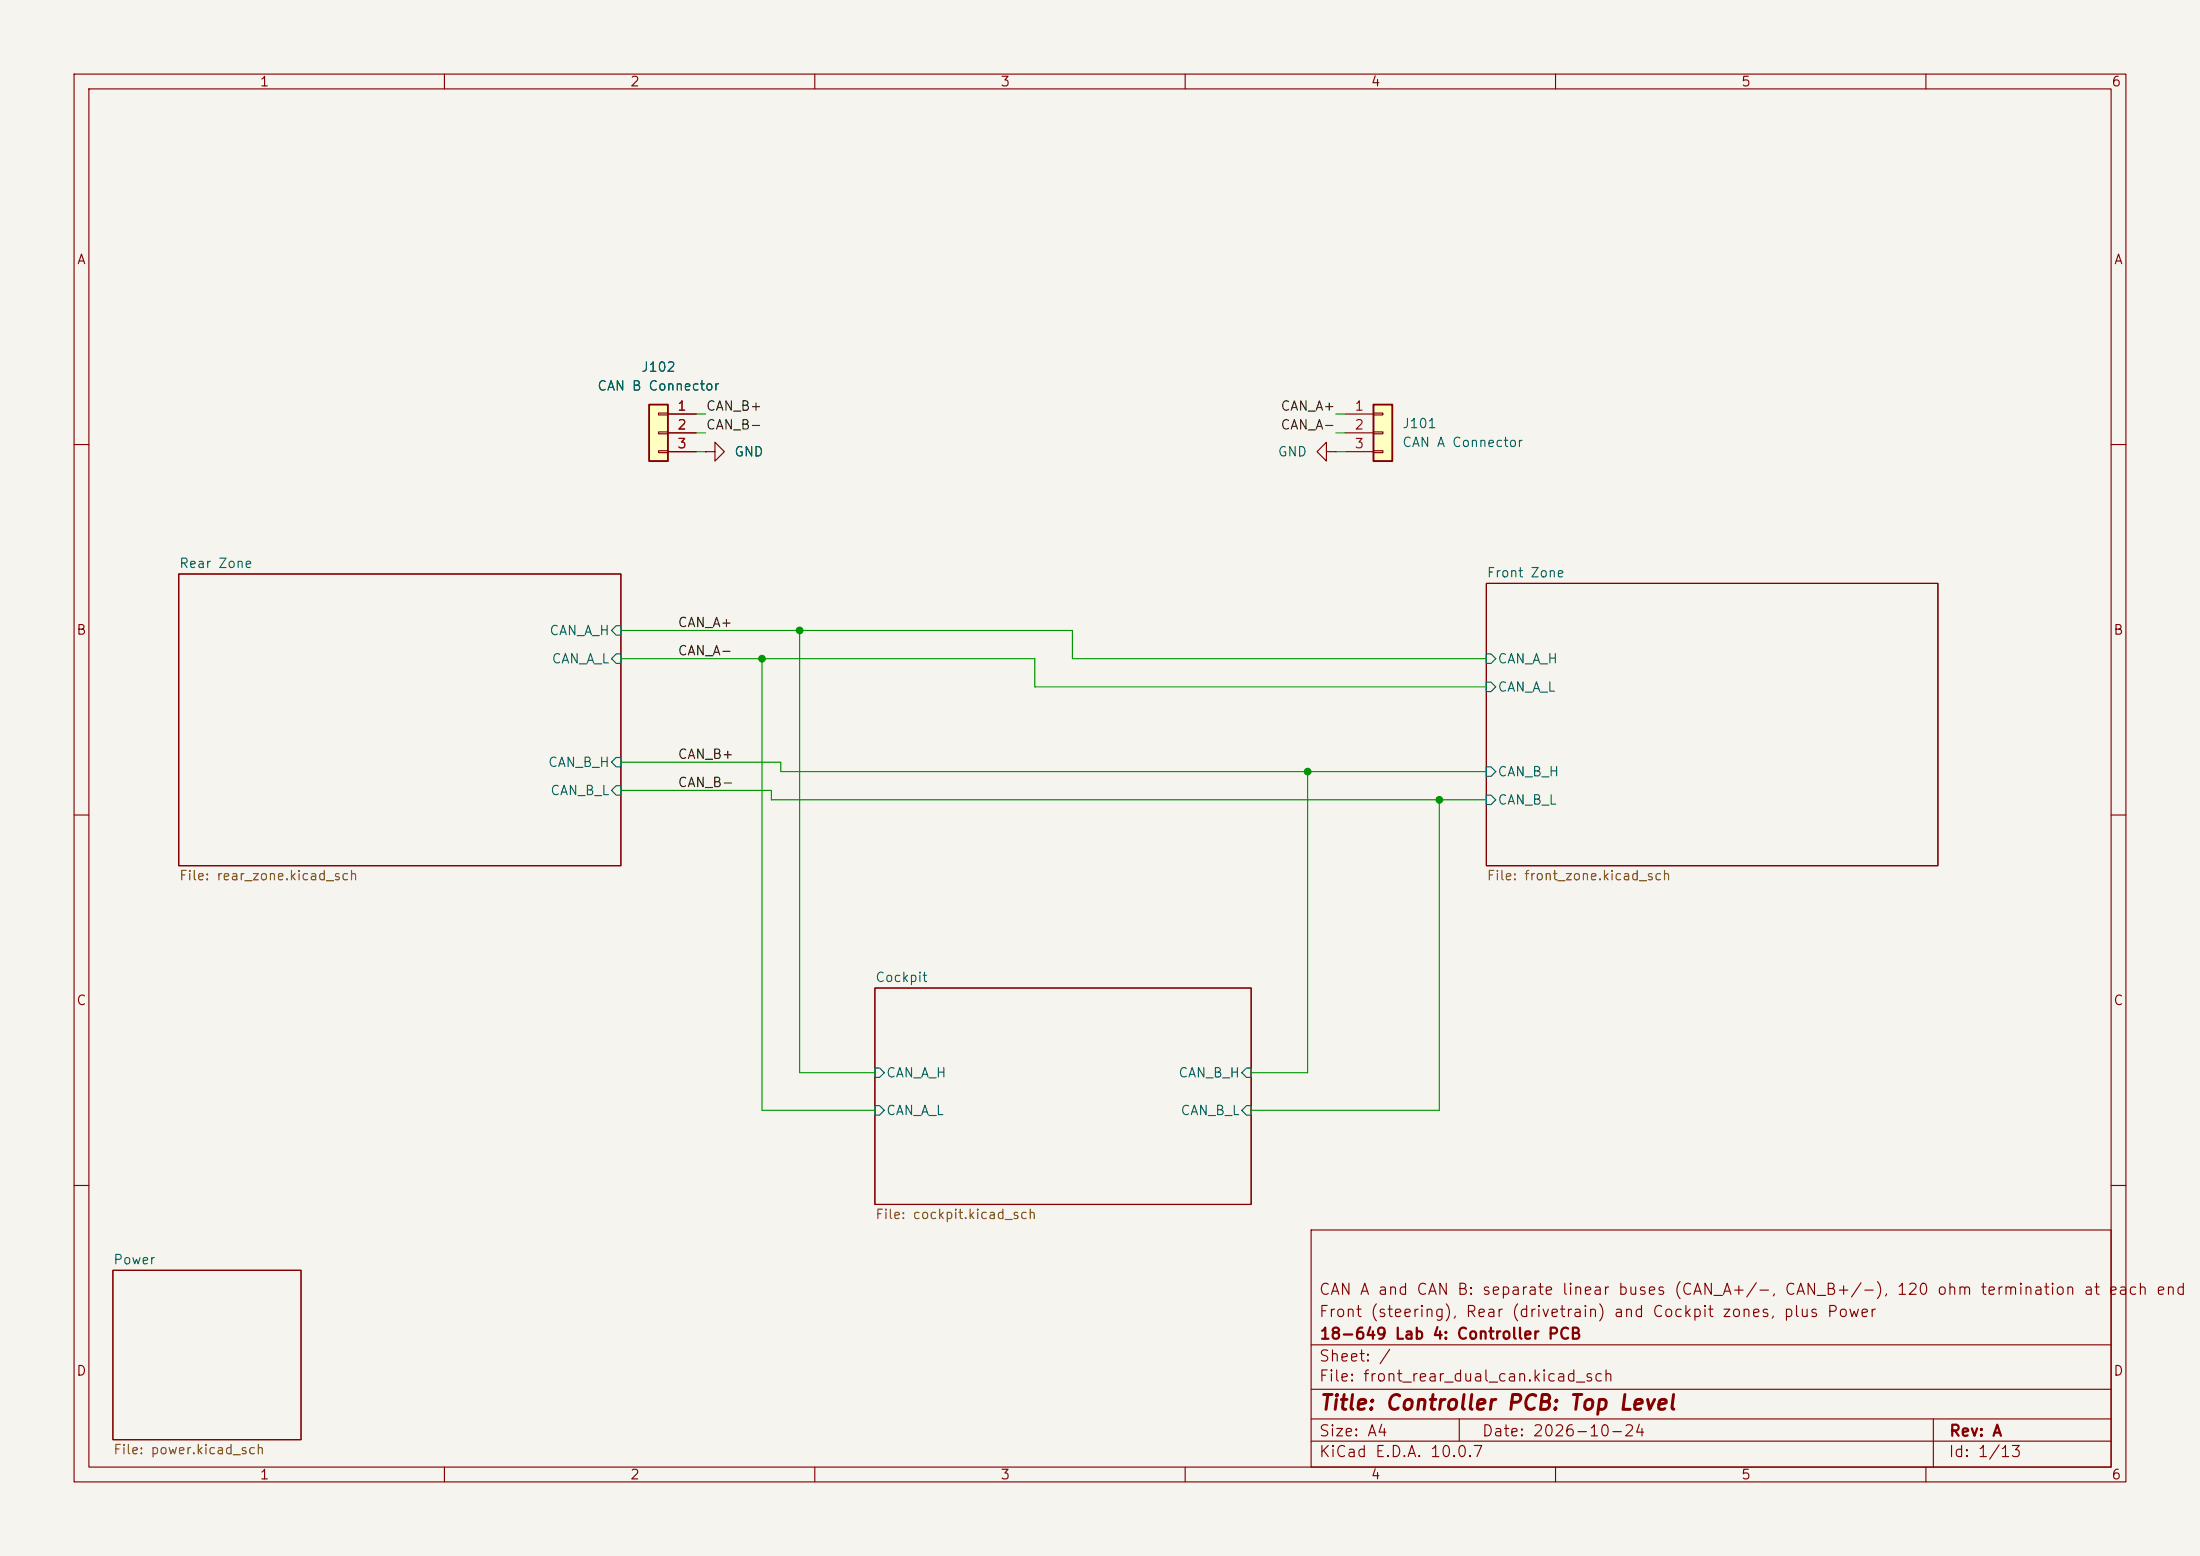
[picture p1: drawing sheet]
(kicad_sch
 (version 20260306)
 (generator "eeschema")
 (generator_version "10.0")
 (paper "A4")
 (title_block
  (title "Controller PCB: Top Level")
  (date "2026-10-24")
  (rev "A")
  (company "18-649 Lab 4: Controller PCB")
  (comment 1 "Front (steering), Rear (drivetrain) and Cockpit zones, plus Power")
  (comment 2 "CAN A and CAN B: separate linear buses (CAN_A+/-, CAN_B+/-), 120 ohm termination at each end"))
 (lib_symbols
  (symbol "Connector_Generic:Conn_01x03"
   (pin_names
    (offset 1.016) (hide yes)) (exclude_from_sim no) (in_bom yes) (on_board yes)
   (in_pos_files yes)
   (duplicate_pin_numbers_are_jumpers no)
   (property "Reference" "J" (at 0 5.08 0) (show_name no) (do_not_autoplace no) (effects (font (size 1.27 1.27))))
   (property "Value" "Conn_01x03" (at 0 -5.08 0) (show_name no) (do_not_autoplace no) (effects (font (size 1.27 1.27))))
   (property "Footprint" "" (at 0 0 0) (show_name no) (do_not_autoplace no) (hide yes) (effects (font (size 1.27 1.27))))
   (property "Datasheet" "" (at 0 0 0) (show_name no) (do_not_autoplace no) (hide yes) (effects (font (size 1.27 1.27))))
   (property "Description" "Generic connector, single row, 01x03, script generated (kicad-library-utils/schlib/autogen/connector/)" (at 0 0 0) (show_name no) (do_not_autoplace no) (hide yes) (effects (font (size 1.27 1.27))))
   (symbol "Conn_01x03_1_1"
    (rectangle (start -1.27 3.81) (end 1.27 -3.81) (stroke (width 0.254) (type default)) (fill (type background)))
    (rectangle (start -1.27 2.667) (end 0 2.413) (stroke (width 0.1524) (type default)) (fill (type none)))
    (rectangle (start -1.27 0.127) (end 0 -0.127) (stroke (width 0.1524) (type default)) (fill (type none)))
    (rectangle (start -1.27 -2.413) (end 0 -2.667) (stroke (width 0.1524) (type default)) (fill (type none)))
    (pin passive line (at -5.08 2.54 0) (length 3.81) (name "Pin_1" (effects (font (size 1.27 1.27)))) (number "1" (effects (font (size 1.27 1.27)))))
    (pin passive line (at -5.08 0 0) (length 3.81) (name "Pin_2" (effects (font (size 1.27 1.27)))) (number "2" (effects (font (size 1.27 1.27)))))
    (pin passive line (at -5.08 -2.54 0) (length 3.81) (name "Pin_3" (effects (font (size 1.27 1.27)))) (number "3" (effects (font (size 1.27 1.27))))))
   (embedded_fonts no))
  (symbol "power:GND"
   (power global)
   (pin_numbers (hide yes))
   (pin_names
    (offset 0) (hide yes)) (exclude_from_sim no) (in_bom yes) (on_board yes)
   (in_pos_files yes)
   (duplicate_pin_numbers_are_jumpers no)
   (property "Reference" "#PWR" (at 0 -6.35 0) (show_name no) (do_not_autoplace no) (hide yes) (effects (font (size 1.27 1.27))))
   (property "Value" "GND" (at 0 -3.81 0) (show_name no) (do_not_autoplace no) (effects (font (size 1.27 1.27))))
   (property "Footprint" "" (at 0 0 0) (show_name no) (do_not_autoplace no) (hide yes) (effects (font (size 1.27 1.27))))
   (property "Datasheet" "" (at 0 0 0) (show_name no) (do_not_autoplace no) (hide yes) (effects (font (size 1.27 1.27))))
   (property "Description" "Power symbol creates a global label with name \"GND\" , ground" (at 0 0 0) (show_name no) (do_not_autoplace no) (hide yes) (effects (font (size 1.27 1.27))))
   (symbol "GND_0_1"
    (polyline (pts (xy 0 0) (xy 0 -1.27) (xy 1.27 -1.27) (xy 0 -2.54) (xy -1.27 -1.27) (xy 0 -1.27)) (stroke (width 0) (type default)) (fill (type none))))
   (symbol "GND_1_1"
    (pin power_in line (at 0 0 270) (length 0) (name "" (effects (font (size 1.27 1.27)))) (number "1" (effects (font (size 1.27 1.27))))))
   (embedded_fonts no)))
 (junction
  (at 107.95 85.09)
  (diameter 0)
  (color 0 0 0 0))
 (junction
  (at 176.53 104.14)
  (diameter 0)
  (color 0 0 0 0))
 (junction
  (at 102.87 88.9)
  (diameter 0)
  (color 0 0 0 0))
 (junction
  (at 194.31 107.95)
  (diameter 0)
  (color 0 0 0 0))
 (wire
  (pts (xy 194.31 149.86) (xy 194.31 107.95))
  (stroke (width 0) (type default)))
 (wire
  (pts (xy 180.34 60.96) (xy 181.61 60.96))
  (stroke (width 0) (type default)))
 (wire
  (pts (xy 83.82 85.09) (xy 107.95 85.09))
  (stroke (width 0) (type default)))
 (wire
  (pts (xy 95.25 55.88) (xy 93.98 55.88))
  (stroke (width 0) (type default)))
 (wire
  (pts (xy 139.7 92.71) (xy 139.7 88.9))
  (stroke (width 0) (type default)))
 (wire
  (pts (xy 102.87 88.9) (xy 139.7 88.9))
  (stroke (width 0) (type default)))
 (wire
  (pts (xy 176.53 144.78) (xy 168.91 144.78))
  (stroke (width 0) (type default)))
 (wire
  (pts (xy 102.87 149.86) (xy 118.11 149.86))
  (stroke (width 0) (type default)))
 (wire
  (pts (xy 168.91 149.86) (xy 194.31 149.86))
  (stroke (width 0) (type default)))
 (wire
  (pts (xy 200.66 88.9) (xy 144.78 88.9))
  (stroke (width 0) (type default)))
 (wire
  (pts (xy 176.53 104.14) (xy 105.41 104.14))
  (stroke (width 0) (type default)))
 (wire
  (pts (xy 83.82 106.68) (xy 104.14 106.68))
  (stroke (width 0) (type default)))
 (wire
  (pts (xy 200.66 104.14) (xy 176.53 104.14))
  (stroke (width 0) (type default)))
 (wire
  (pts (xy 194.31 107.95) (xy 200.66 107.95))
  (stroke (width 0) (type default)))
 (wire
  (pts (xy 83.82 102.87) (xy 105.41 102.87))
  (stroke (width 0) (type default)))
 (wire
  (pts (xy 107.95 85.09) (xy 144.78 85.09))
  (stroke (width 0) (type default)))
 (wire
  (pts (xy 95.25 60.96) (xy 93.98 60.96))
  (stroke (width 0) (type default)))
 (wire
  (pts (xy 95.25 58.42) (xy 93.98 58.42))
  (stroke (width 0) (type default)))
 (wire
  (pts (xy 102.87 88.9) (xy 102.87 149.86))
  (stroke (width 0) (type default)))
 (wire
  (pts (xy 180.34 55.88) (xy 181.61 55.88))
  (stroke (width 0) (type default)))
 (wire
  (pts (xy 144.78 88.9) (xy 144.78 85.09))
  (stroke (width 0) (type default)))
 (wire
  (pts (xy 107.95 85.09) (xy 107.95 144.78))
  (stroke (width 0) (type default)))
 (wire
  (pts (xy 107.95 144.78) (xy 118.11 144.78))
  (stroke (width 0) (type default)))
 (wire
  (pts (xy 176.53 104.14) (xy 176.53 144.78))
  (stroke (width 0) (type default)))
 (wire
  (pts (xy 180.34 58.42) (xy 181.61 58.42))
  (stroke (width 0) (type default)))
 (wire
  (pts (xy 104.14 107.95) (xy 104.14 106.68))
  (stroke (width 0) (type default)))
 (wire
  (pts (xy 200.66 92.71) (xy 139.7 92.71))
  (stroke (width 0) (type default)))
 (wire
  (pts (xy 105.41 104.14) (xy 105.41 102.87))
  (stroke (width 0) (type default)))
 (wire
  (pts (xy 83.82 88.9) (xy 102.87 88.9))
  (stroke (width 0) (type default)))
 (wire
  (pts (xy 194.31 107.95) (xy 104.14 107.95))
  (stroke (width 0) (type default)))
 (label "CAN_B+"
  (at 95.25 55.88 0)
  (effects (font (size 1.27 1.27)) (justify left bottom)))
 (label "CAN_A+"
  (at 91.44 85.09 0)
  (effects (font (size 1.27 1.27)) (justify left bottom)))
 (label "CAN_B-"
  (at 91.44 106.68 0)
  (effects (font (size 1.27 1.27)) (justify left bottom)))
 (label "CAN_B+"
  (at 91.44 102.87 0)
  (effects (font (size 1.27 1.27)) (justify left bottom)))
 (label "CAN_A+"
  (at 180.34 55.88 180)
  (effects (font (size 1.27 1.27)) (justify right bottom)))
 (label "CAN_B-"
  (at 95.25 58.42 0)
  (effects (font (size 1.27 1.27)) (justify left bottom)))
 (label "CAN_A-"
  (at 91.44 88.9 0)
  (effects (font (size 1.27 1.27)) (justify left bottom)))
 (label "CAN_A-"
  (at 180.34 58.42 180)
  (effects (font (size 1.27 1.27)) (justify right bottom)))
 (symbol
  (lib_id "Connector_Generic:Conn_01x03")
  (at 88.9 58.42 0)
  (mirror y)
  (unit 1)
  (body_style 1)
  (exclude_from_sim no)
  (in_bom yes)
  (on_board yes)
  (in_pos_files yes)
  (dnp no)
  (fields_autoplaced yes)
  (property "Reference" "J102" (at 88.9 49.53 0) (show_name no) (do_not_autoplace no) (effects (font (size 1.27 1.27))))
  (property "Value" "CAN B Connector" (at 88.9 52.07 0) (show_name no) (do_not_autoplace no) (effects (font (size 1.27 1.27))))
  (property "Footprint" "Connector_PinHeader_2.54mm:PinHeader_1x03_P2.54mm_Vertical" (at 88.9 58.42 0) (hide yes) (show_name no) (do_not_autoplace no) (effects (font (size 1.27 1.27))))
  (property "Datasheet" "" (at 88.9 58.42 0) (hide yes) (show_name no) (do_not_autoplace no) (effects (font (size 1.27 1.27))))
  (property "Description" "Generic connector, single row, 01x03, script generated (kicad-library-utils/schlib/autogen/connector/)" (at 88.9 58.42 0) (hide yes) (show_name no) (do_not_autoplace no) (effects (font (size 1.27 1.27))))
  (property "LCSC" "C2937625" (at 88.9 58.42 0) (hide yes) (show_name no) (do_not_autoplace no) (effects (font (size 1.27 1.27))))
  (property "MPN" "PZ254V-11-03P" (at 88.9 58.42 0) (hide yes) (show_name no) (do_not_autoplace no) (effects (font (size 1.27 1.27))))
  (pin "2")
  (pin "3")
  (pin "1"))
 (symbol
  (lib_id "Connector_Generic:Conn_01x03")
  (at 186.69 58.42 0)
  (unit 1)
  (body_style 1)
  (exclude_from_sim no)
  (in_bom yes)
  (on_board yes)
  (in_pos_files yes)
  (dnp no)
  (fields_autoplaced yes)
  (property "Reference" "J101" (at 189.23 57.1499 0) (show_name no) (do_not_autoplace no) (effects (font (size 1.27 1.27)) (justify left)))
  (property "Value" "CAN A Connector" (at 189.23 59.6899 0) (show_name no) (do_not_autoplace no) (effects (font (size 1.27 1.27)) (justify left)))
  (property "Footprint" "Connector_PinHeader_2.54mm:PinHeader_1x03_P2.54mm_Vertical" (at 186.69 58.42 0) (hide yes) (show_name no) (do_not_autoplace no) (effects (font (size 1.27 1.27))))
  (property "Datasheet" "" (at 186.69 58.42 0) (hide yes) (show_name no) (do_not_autoplace no) (effects (font (size 1.27 1.27))))
  (property "Description" "Generic connector, single row, 01x03, script generated (kicad-library-utils/schlib/autogen/connector/)" (at 186.69 58.42 0) (hide yes) (show_name no) (do_not_autoplace no) (effects (font (size 1.27 1.27))))
  (property "LCSC" "C2937625" (at 186.69 58.42 0) (hide yes) (show_name no) (do_not_autoplace no) (effects (font (size 1.27 1.27))))
  (property "MPN" "PZ254V-11-03P" (at 186.69 58.42 0) (hide yes) (show_name no) (do_not_autoplace no) (effects (font (size 1.27 1.27))))
  (pin "1")
  (pin "2")
  (pin "3"))
 (symbol
  (lib_id "power:GND")
  (at 95.25 60.96 90)
  (unit 1)
  (body_style 1)
  (exclude_from_sim no)
  (in_bom yes)
  (on_board yes)
  (in_pos_files yes)
  (dnp no)
  (fields_autoplaced yes)
  (property "Reference" "#PWR0101" (at 101.6 60.96 0) (hide yes) (show_name no) (do_not_autoplace no) (effects (font (size 1.27 1.27))))
  (property "Value" "GND" (at 99.06 60.9599 90) (show_name no) (do_not_autoplace no) (effects (font (size 1.27 1.27)) (justify right)))
  (property "Footprint" "" (at 95.25 60.96 0) (hide yes) (show_name no) (do_not_autoplace no) (effects (font (size 1.27 1.27))))
  (property "Datasheet" "" (at 95.25 60.96 0) (hide yes) (show_name no) (do_not_autoplace no) (effects (font (size 1.27 1.27))))
  (property "Description" "Power symbol creates a global label with name \"GND\" , ground" (at 95.25 60.96 0) (hide yes) (show_name no) (do_not_autoplace no) (effects (font (size 1.27 1.27))))
  (pin "1"))
 (symbol
  (lib_id "power:GND")
  (at 180.34 60.96 270)
  (unit 1)
  (body_style 1)
  (exclude_from_sim no)
  (in_bom yes)
  (on_board yes)
  (in_pos_files yes)
  (dnp no)
  (fields_autoplaced yes)
  (property "Reference" "#PWR0102" (at 173.99 60.96 0) (hide yes) (show_name no) (do_not_autoplace no) (effects (font (size 1.27 1.27))))
  (property "Value" "GND" (at 176.53 60.9599 90) (show_name no) (do_not_autoplace no) (effects (font (size 1.27 1.27)) (justify right)))
  (property "Footprint" "" (at 180.34 60.96 0) (hide yes) (show_name no) (do_not_autoplace no) (effects (font (size 1.27 1.27))))
  (property "Datasheet" "" (at 180.34 60.96 0) (hide yes) (show_name no) (do_not_autoplace no) (effects (font (size 1.27 1.27))))
  (property "Description" "Power symbol creates a global label with name \"GND\" , ground" (at 180.34 60.96 0) (hide yes) (show_name no) (do_not_autoplace no) (effects (font (size 1.27 1.27))))
  (pin "1"))
 (sheet
  (at 118.11 133.35)
  (size 50.8 29.21)
  (exclude_from_sim no)
  (in_bom yes)
  (on_board yes)
  (dnp no)
  (fields_autoplaced yes)
  (stroke (width 0.1524) (type solid))
  (fill (color 0 0 0 0))
  (property "Sheetname" "Cockpit" (at 118.11 132.6384 0) (show_name no) (do_not_autoplace no) (effects (font (size 1.27 1.27)) (justify left bottom)))
  (property "Sheetfile" "cockpit.kicad_sch" (at 118.11 163.1446 0) (show_name no) (do_not_autoplace no) (effects (font (size 1.27 1.27)) (justify left top)))
  (pin "CAN_A_H" input (at 118.11 144.78 180) (effects (font (size 1.27 1.27)) (justify left)))
  (pin "CAN_A_L" input (at 118.11 149.86 180) (effects (font (size 1.27 1.27)) (justify left)))
  (pin "CAN_B_H" input (at 168.91 144.78 0) (effects (font (size 1.27 1.27)) (justify right)))
  (pin "CAN_B_L" input (at 168.91 149.86 0) (effects (font (size 1.27 1.27)) (justify right))))
 (sheet
  (at 15.24 171.45)
  (size 25.4 22.86)
  (exclude_from_sim no)
  (in_bom yes)
  (on_board yes)
  (dnp no)
  (fields_autoplaced yes)
  (stroke (width 0.1524) (type solid))
  (fill (color 0 0 0 0))
  (property "Sheetname" "Power" (at 15.24 170.7384 0) (show_name no) (do_not_autoplace no) (effects (font (size 1.27 1.27)) (justify left bottom)))
  (property "Sheetfile" "power.kicad_sch" (at 15.24 194.8946 0) (show_name no) (do_not_autoplace no) (effects (font (size 1.27 1.27)) (justify left top))))
 (sheet
  (at 200.66 78.74)
  (size 60.96 38.1)
  (exclude_from_sim no)
  (in_bom yes)
  (on_board yes)
  (dnp no)
  (fields_autoplaced yes)
  (stroke (width 0.1524) (type solid))
  (fill (color 0 0 0 0))
  (property "Sheetname" "Front Zone" (at 200.66 78.0284 0) (show_name no) (do_not_autoplace no) (effects (font (size 1.27 1.27)) (justify left bottom)))
  (property "Sheetfile" "front_zone.kicad_sch" (at 200.66 117.4246 0) (show_name no) (do_not_autoplace no) (effects (font (size 1.27 1.27)) (justify left top)))
  (pin "CAN_A_H" input (at 200.66 88.9 180) (effects (font (size 1.27 1.27)) (justify left)))
  (pin "CAN_A_L" input (at 200.66 92.71 180) (effects (font (size 1.27 1.27)) (justify left)))
  (pin "CAN_B_H" input (at 200.66 104.14 180) (effects (font (size 1.27 1.27)) (justify left)))
  (pin "CAN_B_L" input (at 200.66 107.95 180) (effects (font (size 1.27 1.27)) (justify left))))
 (sheet
  (at 24.13 77.47)
  (size 59.69 39.37)
  (exclude_from_sim no)
  (in_bom yes)
  (on_board yes)
  (dnp no)
  (fields_autoplaced yes)
  (stroke (width 0.1524) (type solid))
  (fill (color 0 0 0 0))
  (property "Sheetname" "Rear Zone" (at 24.13 76.7584 0) (show_name no) (do_not_autoplace no) (effects (font (size 1.27 1.27)) (justify left bottom)))
  (property "Sheetfile" "rear_zone.kicad_sch" (at 24.13 117.4246 0) (show_name no) (do_not_autoplace no) (effects (font (size 1.27 1.27)) (justify left top)))
  (pin "CAN_A_H" input (at 83.82 85.09 0) (effects (font (size 1.27 1.27)) (justify right)))
  (pin "CAN_A_L" input (at 83.82 88.9 0) (effects (font (size 1.27 1.27)) (justify right)))
  (pin "CAN_B_H" input (at 83.82 102.87 0) (effects (font (size 1.27 1.27)) (justify right)))
  (pin "CAN_B_L" input (at 83.82 106.68 0) (effects (font (size 1.27 1.27)) (justify right))))
 (sheet_instances
  (path ""
   (page "1")))
 (embedded_fonts no))
